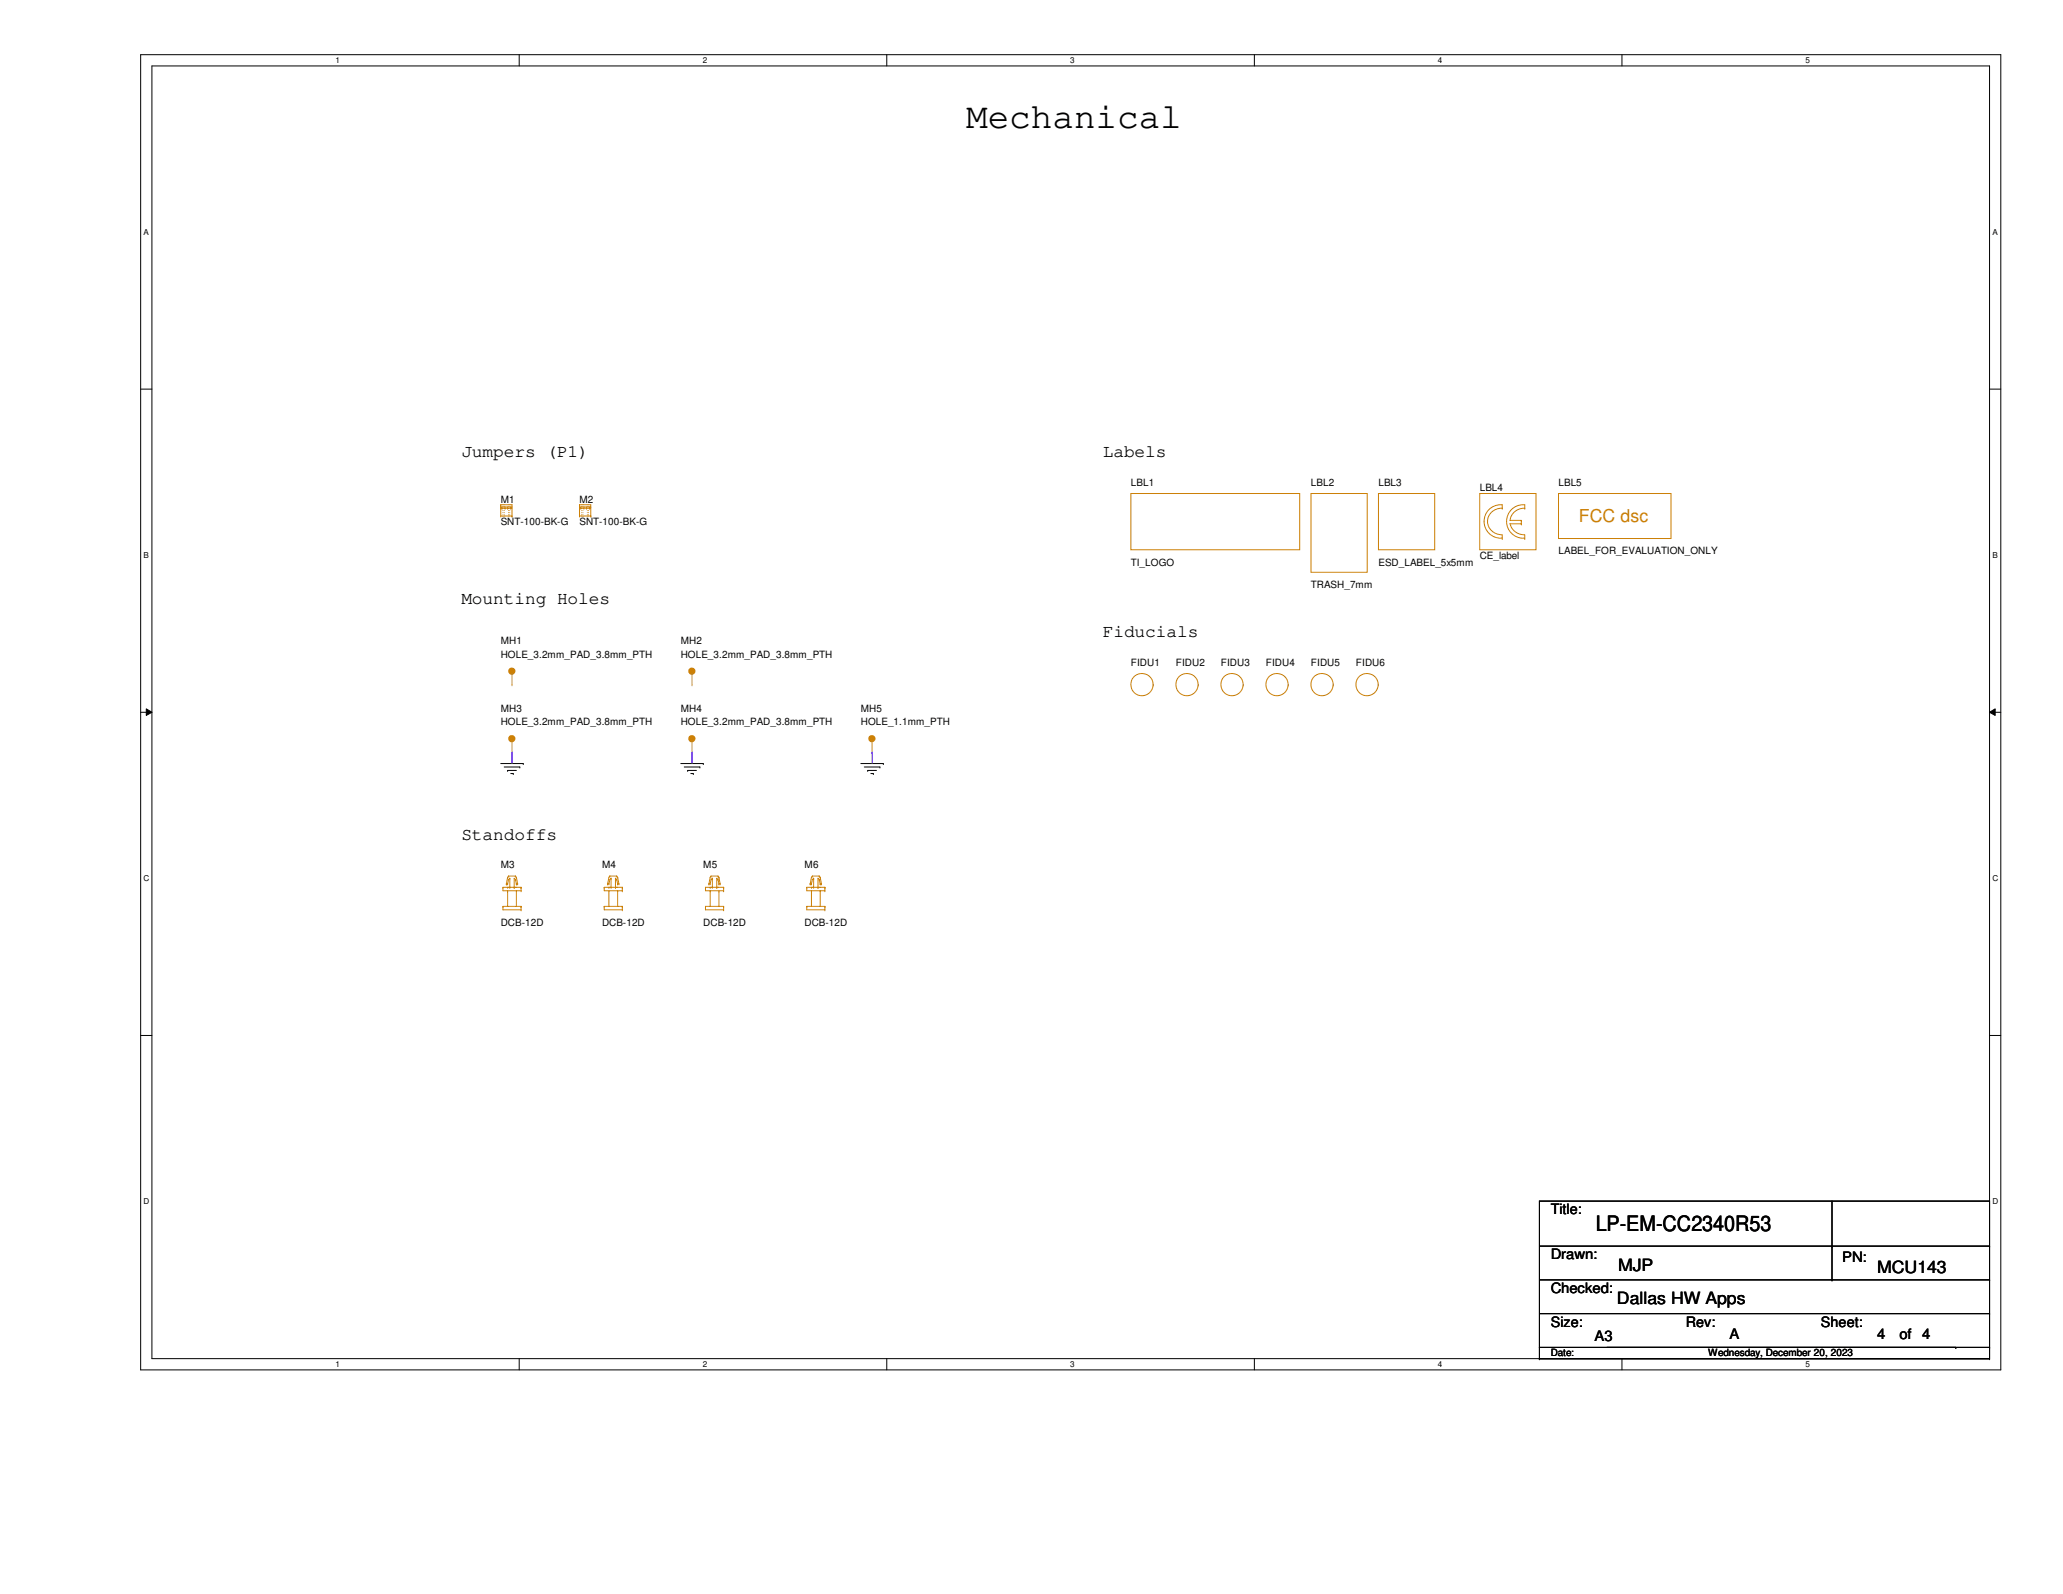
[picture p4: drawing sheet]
<svg xmlns="http://www.w3.org/2000/svg" width="279mm" height="216mm" viewBox="0 0 279 216" stroke-linecap="round" stroke-linejoin="round" font-family="sans-serif">
<path d="M19.1 7.4h251.9v178.1h-251.9zM20.6 8.9h248.9v175.1h-248.9z" fill="none" stroke="#000" stroke-width=".14"/>
<g fill="#fff">
<path d="M45.4 7.6h.6v1.2h-.6z"/>
<path d="M45.4 184.2h.6v1.2h-.6z"/>
</g>
<path d="M70.3 7.4v1.5M70.3 184v1.5" fill="none" stroke="#000" stroke-width=".14"/>
<g fill="#fff">
<path d="M95.2 7.6h.6v1.2h-.6z"/>
<path d="M95.2 184.2h.6v1.2h-.6z"/>
</g>
<path d="M120.1 7.4v1.5M120.1 184v1.5" fill="none" stroke="#000" stroke-width=".14"/>
<g fill="#fff">
<path d="M144.9 7.6h.6v1.2h-.6z"/>
<path d="M144.9 184.2h.6v1.2h-.6z"/>
</g>
<path d="M169.9 7.4v1.5M169.9 184v1.5" fill="none" stroke="#000" stroke-width=".14"/>
<g fill="#fff">
<path d="M194.7 7.6h.6v1.2h-.6z"/>
<path d="M194.7 184.2h.6v1.2h-.6z"/>
</g>
<path d="M219.7 7.4v1.5M219.7 184v1.5" fill="none" stroke="#000" stroke-width=".14"/>
<g fill="#fff">
<path d="M244.5 7.6h.6v1.2h-.6z"/>
<path d="M244.5 184.2h.6v1.2h-.6z"/>
<path d="M19.4 30.8h.8v1.2h-.8z"/>
<path d="M269.8 30.8h.8v1.2h-.8z"/>
<path d="M19.4 74.6h.8v1.2h-.8z"/>
<path d="M269.8 74.6h.8v1.2h-.8z"/>
</g>
<path d="M19.1 52.7h1.5M269.5 52.7h1.5" fill="none" stroke="#000" stroke-width=".14"/>
<g fill="#fff">
<path d="M19.4 118.4h.8v1.1h-.8z"/>
<path d="M269.8 118.4h.8v1.1h-.8z"/>
</g>
<path d="M19.1 96.5h1.5M19.8 96l.8 .5-.8 .4zM269.5 96.5l.7-.5v.9zM269.5 96.5h1.5" fill="none" stroke="#000" stroke-width=".14"/>
<path d="M19.8 96l.8 .5-.8 .4zM269.5 96.5l.7-.5v.9z" fill="#000"/>
<g fill="#fff">
<path d="M19.4 162.1h.8v1.2h-.8z"/>
<path d="M269.8 162.1h.8v1.2h-.8z"/>
</g>
<g fill="none" stroke="#000" stroke-width=".14">
<path d="M67.8 103.4h3.1M68.3 103.9h2.1M68.7 104.4h.1M68.7 104.4h1.2M69.2 104.8h.3M69.5 104.8h.1M70.4 103.9h.1M70.9 103.4h.1M92.2 103.4h3.1M92.7 103.9h2.1M93.1 104.4h.1M93.1 104.4h1.2"/>
<path d="M93.6 104.8h.3M93.9 104.8h.1M94.8 103.9h.1M95.3 103.4h.1M116.6 103.4h3M117.1 103.9h2.1M117.5 104.4h.1M117.5 104.4h1.2M117.9 104.8h.4M118.3 104.8h.1M119.2 103.9h.1M119.6 103.4h.1"/>
<path d="M19.1 140.2h1.5M269.5 140.2h1.5M208.5 162.7h61v19.8h-61zM208.5 168.8h61M208.5 173.4h61M208.5 177.9h61M248.1 168.8h.1M248.1 173.4h.1M248.1 162.7v10.7M269.5 168.8h.1M269.5 173.4h.1M269.5 177.9h.1"/>
<path d="M208.5 184h.1M208.5 182.5v1.5M208.5 184h61M217.6 182.5h47.3M264.9 182.5h.1M269.5 184h.1M269.5 182.5h.1M269.5 182.5v1.5"/>
</g>
<g fill="none" stroke="#cc8006" stroke-width=".14">
<path d="M67.8 68.4h.1M67.8 69.9h.1M67.8 68.8h.1M67.8 68.7h.1M67.8 68.4h1.5v.3M67.8 68.8h1.5v1.1M67.8 69.9h1.5M67.8 68.4v.3M67.8 68.8v1.1M67.8 68.7h1.5M68 68.8h.1M68 68.7v.1"/>
<path d="M68.4 68.8h.1M68.4 68.7v.1M68.7 68.8h.1M68.7 68.7v.1M69.2 68.8h.1M69.2 68.7v.1M69.3 69.9h.1M69.3 68.7h.1M78.5 68.4h.1M78.5 69.9h.1M78.5 68.8h.1M78.5 68.7h.1"/>
<path d="M78.5 69.9h1.5M78.5 68.4h1.5v.3M78.5 68.8h1.5v1.1M78.5 68.7h1.5M78.5 68.4v.3M78.5 68.8v1.1M78.7 68.8h.1M78.7 68.7v.1M79.1 68.8h.1M79.1 68.7v.1M79.4 68.8h.1M79.4 68.7v.1"/>
<path d="M79.8 68.8h.1M79.8 68.7v.1M80 69.9h.1M80 68.7h.1M153.2 66.8h22.8v7.7h-22.8zM177.5 66.8h7.7v10.7h-7.7zM186.7 66.8h7.6v7.7h-7.6zM200.4 66.8h7.6v7.7h-7.6zM203.5 68.8v-.4a2.25 2.25 0 0 0-2.5 2.2 2.25 2.25 0 0 0 2.4 2.3M203.5 68.8a1.81 1.81 0 0 0-2 1.8 1.81 1.81 0 0 0 2 1.8M203.5 68.8h.1M203.5 72.9h.1"/>
<path d="M203.5 72.5v.4M204.5 70.9a1.96 1.96 0 0 0 2 1.5M204.5 71h1.5M206 70.5h.1M206 71h.1M206 70.5v.5M206.5 68.8a1.93 1.93 0 0 0-2 1.7h1.5M206.5 68.8v-.4a2.25 2.25 0 0 0-2.5 2.2 2.25 2.25 0 0 0 2.5 2.3M206.5 72.9h.1M206.5 68.8h.1M206.5 72.5v.4M211.1 66.8h15.2v6.1h-15.2z"/>
<path d="M69.2 90.8h.2l.1 .1-.2 .1h-.1zM69.2 99.9h.2l.1 .1-.2 .2-.1-.1zM69.3 90.9h.1M69.3 90.9v.3M93.6 90.8h.2l.1 .1-.2 .1h-.1zM93.6 99.9h.2l.1 .1-.2 .2-.1-.1zM93.7 90.9h.1M93.7 90.9v.3M118 99.9h.2v.1l-.1 .2-.1-.1zM68.6 119.7h.1M68.7 119.7h.1M68.9 118.7h.1"/>
<path d="M68.9 118.7h.9M68.9 118.7l-.2 .1-.1 .9M69 119h.1M69 119v1.2M69 119l-.1 .1-.2 .6M69.3 100.1h.1M69.3 100.1v.3M69.8 118.7h.1M69.8 119.1h.1M69.8 119.1l-.2-.1v1.2M69.8 118.7l.1 .1M69.8 119.1l.1 .6"/>
<path d="M69.9 119.7h.1M69.9 118.8h.1M69.9 119.7h.2M69.9 118.8l.2 .9M70.1 119.7h.1M82.3 119.7h.1M82.3 119.7h.2M82.5 119.7h.1M82.6 118.7h.1M82.6 118.7h.9M82.6 118.7l-.1 .1-.2 .9M82.8 119h.1"/>
<path d="M82.8 119v1.2M82.8 119l-.2 .1-.1 .6M83.5 118.7h.1M83.5 119.1h.1M83.5 119.1l-.1-.1v1.2M83.5 118.7l.2 .1M83.5 119.1l.2 .6M83.7 119.7h.1M83.7 118.8h.1M83.7 118.8l.1 .9M83.8 119.7h.1M93.7 100.1h.1"/>
<path d="M93.7 100.1v.3M96 119.7h.1M96 119.7h.2M96.2 119.7h.1M96.3 118.7h.1M96.3 118.7h.9M96.3 118.7l-.1 .1-.2 .9M96.5 119h.1M96.5 119v1.2M96.5 119l-.2 .1-.1 .6M97.2 118.7h.1M97.2 119.1h.1"/>
<path d="M97.2 119.1l-.1-.1v1.2M97.2 118.7l.2 .1M97.2 119.1l.2 .6M97.4 119.7h.1M97.4 118.8h.1M97.4 118.8l.1 .9M97.5 119.7h.1M109.7 119.7h.1M109.7 119.7h.2M109.9 119.7h.1M110 118.7h.1M110 118.7h1"/>
<path d="M110 118.7l-.1 .1-.2 .9M110.2 119h.1M110.2 119v1.2M110.2 119l-.2 .1-.1 .6M111 118.7h.1M111 119.1h.1M111 119.1l-.2-.1v1.2M111 118.7l.1 .1M111 119.1l.1 .6M111.1 119.7h.1M111.1 118.8h.1M111.1 119.7h.2"/>
<path d="M111.1 118.8l.2 .9M111.3 119.7h.1M118.1 100.1h.1M118.1 100.1v.3M68.1 120.2h.1M68.1 122.8h.1M68.1 120.2h2.5M68.1 120.2v.4h2.5M68.1 122.8v.4h2.5M68.1 122.8h2.5M68.7 120.6h.1M68.7 120.2h.1"/>
<path d="M68.7 120.6v2.2M69 120.2h.1M69.6 120.2h.1M69.9 120.6h.1M69.9 120.6v2.2M70.6 120.2h.1M70.6 120.6h.1M70.6 122.8h.1M70.6 123.2h.1M70.6 120.2v.4M70.6 122.8v.4M81.8 120.2h.1"/>
<path d="M81.8 122.8h.1M81.8 120.2h2.5M81.8 120.2v.4h2.5M81.8 122.8v.4h2.5M81.8 122.8h2.5M82.5 120.6h.1M82.5 120.2h.1M82.5 120.6v2.2M82.8 120.2h.1M83.4 120.2h.1M83.7 120.6h.1M83.7 120.6v2.2"/>
<path d="M84.3 120.2h.1M84.3 120.6h.1M84.3 122.8h.1M84.3 123.2h.1M84.3 120.2v.4M84.3 122.8v.4M95.5 120.2h.1M95.5 122.8h.1M95.5 120.2h2.5M95.5 120.2v.4h2.5M95.5 122.8v.4h2.5M95.5 122.8h2.5"/>
<path d="M96.2 120.6h.1M96.2 120.2h.1M96.2 120.6v2.2M96.5 120.2h.1M97.1 120.2h.1M97.4 120.6h.1M97.4 120.6v2.2M98 120.2h.1M98 120.6h.1M98 122.8h.1M98 123.2h.1M98 120.2v.4"/>
<path d="M98 122.8v.4M109.3 120.2h.1M109.3 122.8h.1M109.3 120.2h2.4M109.3 120.2v.4h2.4M109.3 122.8v.4h2.4M109.3 122.8h2.4M109.9 120.6h.1M109.9 120.2h.1M109.9 120.6v2.2M110.2 120.2h.1M110.8 120.2h.1"/>
<path d="M111.1 120.6h.1M111.1 120.6v2.2M111.7 120.2h.1M111.7 120.6h.1M111.7 122.8h.1M111.7 123.2h.1M111.7 120.2v.4M111.7 122.8v.4"/>
<circle cx="154.7" cy="92.7" r="1.51"/>
<circle cx="160.8" cy="92.7" r="1.51"/>
<circle cx="166.8" cy="92.7" r="1.51"/>
<circle cx="172.9" cy="92.7" r="1.51"/>
<circle cx="179" cy="92.7" r="1.51"/>
<circle cx="185.1" cy="92.7" r="1.51"/>
</g>
<g fill="none" stroke="#a84" stroke-width=".14">
<path d="M69.3 92.8h.1M69.3 91.2v1.6M93.7 92.8h.1M93.7 91.2v1.6M156.2 92.8h.1M162.3 92.8h.1M168.4 92.8h.1M174.5 92.8h.1M180.6 92.8h.1M186.7 92.8h.1M69.3 101.9h.1M69.3 100.4v1.5"/>
<path d="M93.7 101.9h.1M93.7 100.4v1.5M118.1 101.9h.1M118.1 100.4v1.5"/>
</g>
<g fill="none" stroke="#cc8006" stroke-width=".42">
<circle cx="69.3" cy="90.9" r=".29"/>
<circle cx="93.7" cy="90.9" r=".29"/>
<circle cx="69.3" cy="100" r=".29"/>
<circle cx="93.7" cy="100" r=".29"/>
<circle cx="118.1" cy="100" r=".29"/>
</g>
<g fill="none" stroke="#cc8006" stroke-width=".14" stroke-dasharray="0 .3">
<path d="M68.1 68.4v1.5M68.1 69.9h.1M68.3 68.4v1.5M68.3 69.9h.1M68.9 68.4v1.5M68.9 69.9h.1M69 68.4v1.5M69 69.9h.1M78.8 68.4v1.5M78.8 69.9h.1M79 68.4v1.5M79 69.9h.1"/>
<path d="M79.5 68.4v1.5M79.5 69.9h.1M79.7 68.4v1.5M79.7 69.9h.1"/>
</g>
<path d="M69.3 101.9h.1M69.3 101.9v1.5M93.7 101.9h.1M93.7 101.9v1.5M118.1 101.9h.1M118.1 101.9v1.5" fill="none" stroke="#4200ff" stroke-width=".14"/>
<text font-size="4.9" x="130.9" y="17.4">Mechanical</text>
<text font-size="2.9" x="216.1" y="166.8">LP-EM-CC2340R53</text>
<g font-size="2.4">
<text x="62.5" y="61.9">Jumpers (P1)</text>
<text x="149.4" y="61.9">Labels</text>
<text x="62.5" y="81.7">Mounting Holes</text>
<text x="149.4" y="86.3">Fiducials</text>
<text x="62.5" y="113.7">Standoffs</text>
</g>
<text font-size="2.4" fill="#cc8006" x="213.8" y="70.7">FCC dsc</text>
<g font-size="2.3">
<text x="219.2" y="172.1">MJP</text>
<text x="254.2" y="172.4">MCU143</text>
<text x="219" y="176.7">Dallas HW Apps</text>
</g>
<g font-size="1.9">
<text x="210" y="164.5">Title:</text>
<text x="210" y="170.6">Drawn:</text>
<text x="249.5" y="170.9">PN:</text>
<text x="210" y="175.1">Checked:</text>
<text x="210" y="179.7">Size:</text>
<text x="228.3" y="179.7">Rev:</text>
<text x="246.6" y="179.7">Sheet:</text>
<text x="215.9" y="181.6">A3</text>
<text x="234.2" y="181.4">A</text>
<text x="254.2" y="181.4">4</text>
<text x="257.3" y="181.4">of</text>
<text x="260.3" y="181.4">4</text>
</g>
<g font-size="1.4">
<text x="153.2" y="65.8">LBL1</text>
<text x="177.5" y="65.8">LBL2</text>
<text x="186.7" y="65.8">LBL3</text>
<text x="211.1" y="65.8">LBL5</text>
<text x="67.8" y="68.1">M1</text>
<text x="67.8" y="71.1">SNT-100-BK-G</text>
<text x="78.5" y="68.1">M2</text>
<text x="78.5" y="71.1">SNT-100-BK-G</text>
<text x="200.4" y="66.5">LBL4</text>
<text x="153.2" y="76.6">TI_LOGO</text>
<text x="186.7" y="76.6">ESD_LABEL_5x5mm</text>
<text x="200.4" y="75.7">CE_label</text>
<text x="211.1" y="75.1">LABEL_FOR_EVALUATION_ONLY</text>
<text x="177.5" y="79.7">TRASH_7mm</text>
<text x="67.8" y="87.3">MH1</text>
<text x="67.8" y="89.1">HOLE_3.2mm_PAD_3.8mm_PTH</text>
<text x="92.2" y="87.3">MH2</text>
<text x="92.2" y="89.1">HOLE_3.2mm_PAD_3.8mm_PTH</text>
<text x="153.2" y="90.2">FIDU1</text>
<text x="159.3" y="90.2">FIDU2</text>
<text x="165.4" y="90.2">FIDU3</text>
<text x="171.4" y="90.2">FIDU4</text>
<text x="177.5" y="90.2">FIDU5</text>
<text x="183.6" y="90.2">FIDU6</text>
<text x="67.8" y="96.4">MH3</text>
<text x="67.8" y="98.3">HOLE_3.2mm_PAD_3.8mm_PTH</text>
<text x="92.2" y="96.4">MH4</text>
<text x="92.2" y="98.3">HOLE_3.2mm_PAD_3.8mm_PTH</text>
<text x="116.6" y="96.4">MH5</text>
<text x="116.6" y="98.3">HOLE_1.1mm_PTH</text>
<text x="67.8" y="117.6">M3</text>
<text x="81.5" y="117.6">M4</text>
<text x="95.2" y="117.6">M5</text>
<text x="109" y="117.6">M6</text>
<text x="67.8" y="125.4">DCB-12D</text>
<text x="81.5" y="125.4">DCB-12D</text>
<text x="95.2" y="125.4">DCB-12D</text>
<text x="109" y="125.4">DCB-12D</text>
<text x="210" y="183.7">Date:</text>
<text x="231.4" y="183.7">Wednesday, December 20, 2023</text>
</g>
<g font-size="1.1">
<text x="45.4" y="8.6">1</text>
<text x="95.2" y="8.6">2</text>
<text x="144.9" y="8.6">3</text>
<text x="194.7" y="8.6">4</text>
<text x="244.5" y="8.6">5</text>
<text x="19.4" y="31.8">A</text>
<text x="269.8" y="31.8">A</text>
<text x="19.4" y="75.6">B</text>
<text x="269.8" y="75.6">B</text>
<text x="19.4" y="119.3">C</text>
<text x="269.8" y="119.3">C</text>
<text x="19.4" y="163.1">D</text>
<text x="269.8" y="163.1">D</text>
<text x="45.4" y="185.2">1</text>
<text x="95.2" y="185.2">2</text>
<text x="144.9" y="185.2">3</text>
<text x="194.7" y="185.2">4</text>
<text x="244.5" y="185.2">5</text>
</g>
</svg>
